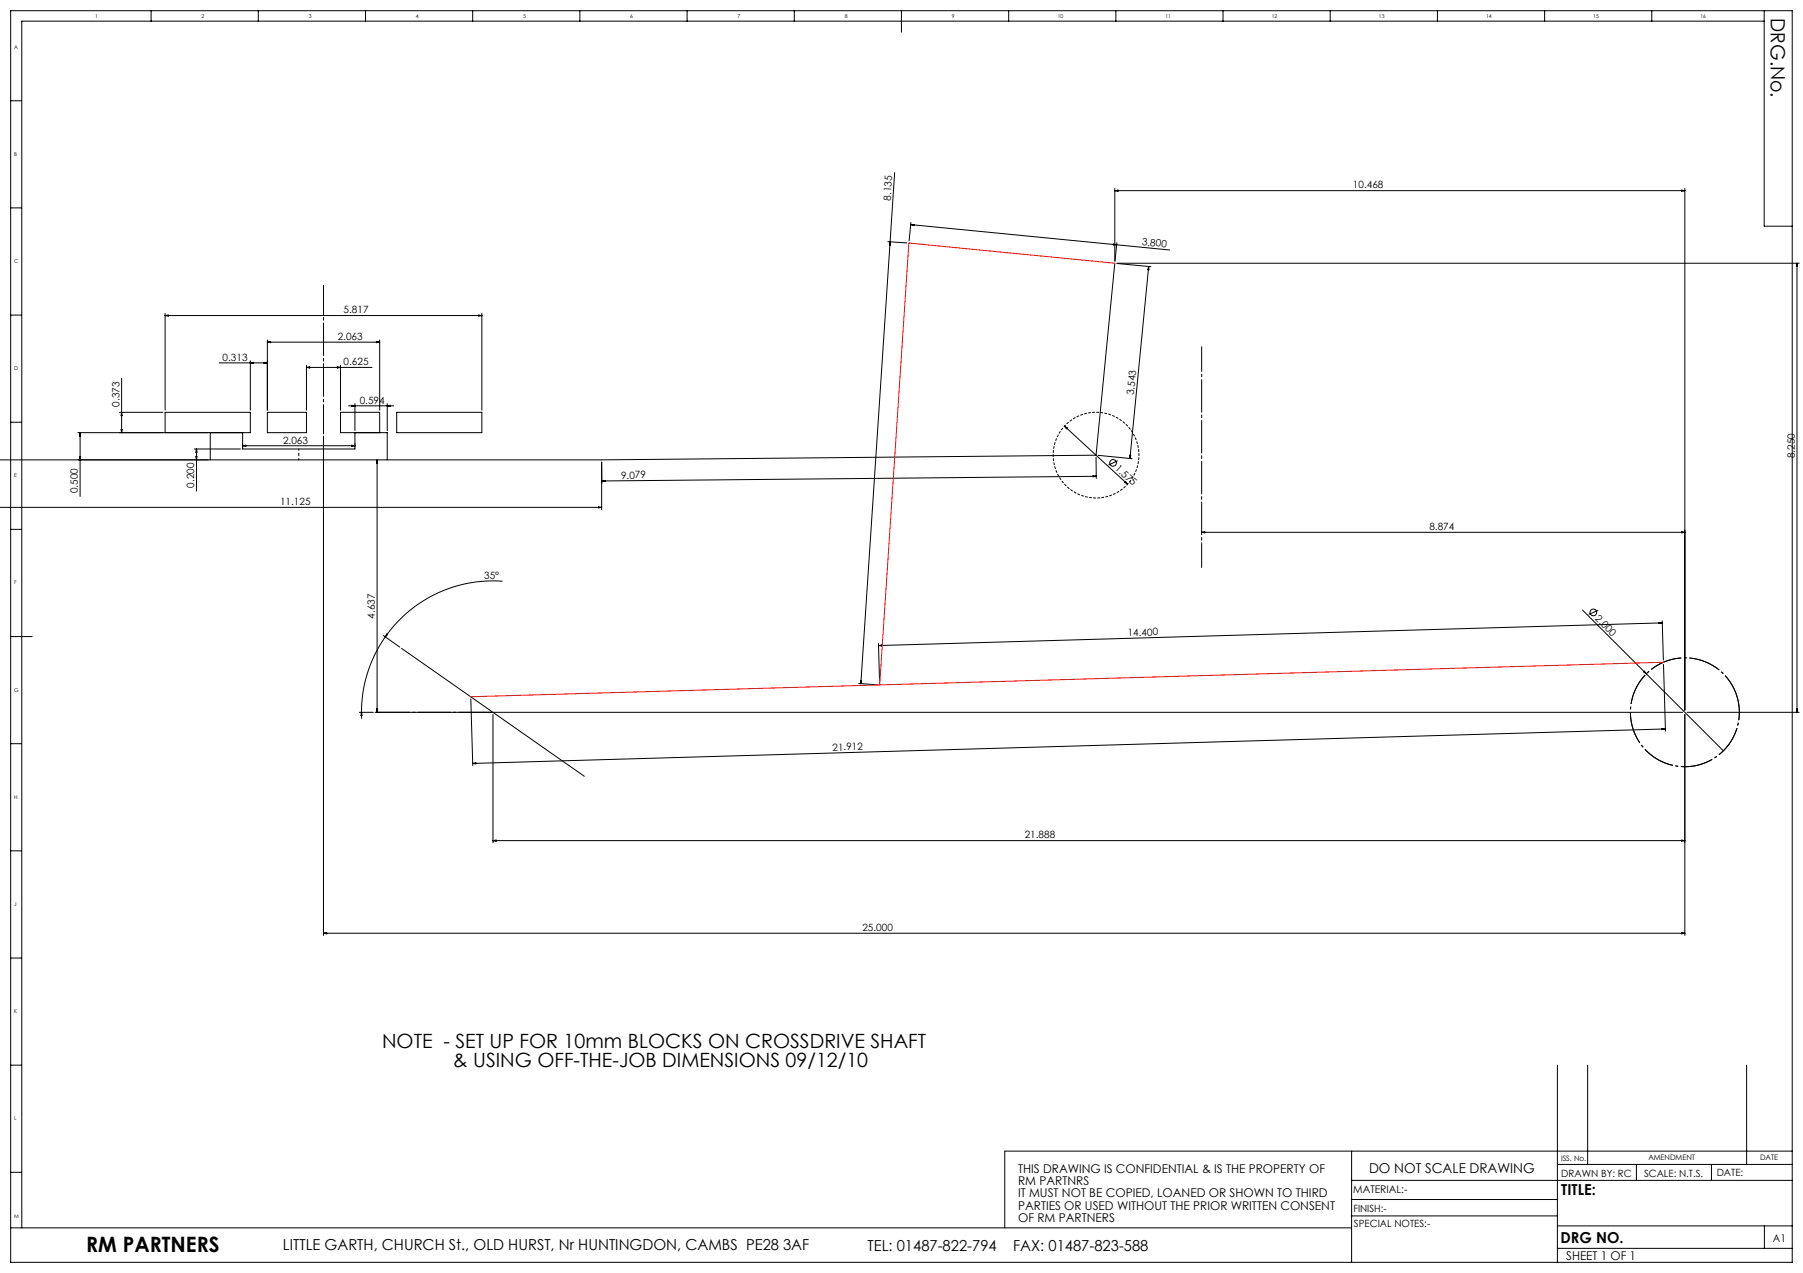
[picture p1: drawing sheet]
<svg xmlns="http://www.w3.org/2000/svg" width="841mm" height="594mm" viewBox="0 0 841 594" stroke-linecap="round" stroke-linejoin="round" font-family="sans-serif">
<g fill="none" stroke="#000" stroke-width=".47">
<path d="M5 5h831v584h-831zM70 5v5M120 5v5M170 5v5M220 5v5M270 5v5M320 5v5M370 5v5M420 5v10M470 5v5M520 5v5M570 5v5"/>
<path d="M620 5v5M670 5v5M720 5v5M770 5v5M823 10h-813v563M823 5v101h13M5 47h5M5 97h5M417 81l-15 238M520 88v34M520 89h266M520 89h2z"/>
<path d="M784 89h2h-2zM786 88v243M414 113h9M415 113v1zM425 105l96 9M425 105h1zM425 104l-1 8M519 114h2h-2zM521 114l25 3M521 113l-1 9M520 123l-9 89-230 3h-281M521 123l16 1"/>
<path d="M521 123h318M536 124l-9 90M536 124v2h-1zM838 123v209M838 123v1zM5 147h5M77 146v45M77 147h148M77 147h1zM125 159v32M125 160h52M125 160l1-1v1z"/>
<path d="M176 159l1 1h-1zM177 159v32M223 147h2h-2zM225 146v45M57 177v25M102 169h23M117 168v23M117 169h1v1zM123 169h2l-2 1zM143 170v21M143 171h30M143 171h1v1z"/>
<path d="M157 171h2l-2 1zM159 170v21M5 197h5M56 192h20M57 192v2h-1zM125 192h18v10h-18zM163 189h21M164 189h2l-2 1zM166 188v13M181 188v13M181 189h1v1zM185 192h40v10h-40z"/>
<path d="M497 199l29 27M497 199l1 1h-1zM36 202h81v-10h-40v10M37 213h1l-1 2zM37 202v30M37 202l1 1h-1zM56 200h1v2zM91 210h21M91 213h1v2zM92 210v19M92 210v1h-1zM98 202v13"/>
<path d="M113 208h53M113 208h2zM113 202v8h53v-8M151 204v232M164 208h2h-2zM176 215v117M176 215v1zM177 202v-10h-18v10h22v13M511 213v10M512 212l16 2M521 215l-4 2M527 212v2z"/>
<path d="M0 237h281M279 236l2 1h-2zM281 225v-9v22M281 224h1v1zM510 222h1h-1zM511 222l-230 2M525 225l1 1-1-1zM5 247h5M560 248h226M560 248h2v1zM784 248h2l-2 1zM234 271a61 61 0 0 0-54 26"/>
<path d="M5 297h10M179 297l7 5M180 297a62 62 0 0 0-11 35M180 296h1l-1 1zM738 285l66 65M745 285l-4 2M774 290l1 1h-1zM775 290l1 18M775 291l-365 10M187 303l86 59M401 319l8 1M401 317l1 1v1z"/>
<path d="M410 300v19M410 301h1zM767 313l1 1h-1zM776 310l1 31M168 332h6M169 332v2h-1zM169 332v3M175 332h610M176 331v1zM220 326l1 31M230 333v60M775 340h2h-2z"/>
<path d="M786 333v103M787 332h52M838 331v1zM5 347h5M220 356h2zM777 340l-557 16M5 397h5M230 392h556M230 392h1zM784 392h2h-2zM151 435h635M151 435h1v1z"/>
<path d="M784 435h2l-2 1zM5 447h5M5 497h5M726 497v92M741 497v46M815 497v46M630 537v52M836 537h-367v36M5 547h5M630 560h96M630 551h206M726 543h110"/>
<path d="M763 543v8M798 543v8M5 573h625M630 567h96M726 572h110M823 572v10M726 582h110"/>
<circle cx="519" cy="216" r="1.6"/>
<circle cx="743" cy="286" r="1.5"/>
</g>
<path d="M810 325a25 25 0 0 0-42-10 25 25 0 0 0 11 42 25 25 0 0 0 32-31l-1-1" fill="none" stroke="#000" stroke-width=".47" stroke-dasharray="15.2 1.3 1.3 1.3" stroke-dashoffset="4" stroke-linecap="butt"/>
<path d="M530 207a20 20 0 0 0-33-9 20 20 0 0 0 9 34 20 20 0 0 0 25-24l-1-1" fill="none" stroke="#000" stroke-width=".47" stroke-dasharray="1.3 .6" stroke-dashoffset=".7" stroke-linecap="butt"/>
<path d="M139 209v6" fill="none" stroke="#000" stroke-width=".47" stroke-dasharray="15.2 1.3 1.3 1.3" stroke-dashoffset="14.6"/>
<path d="M151 133v70" fill="none" stroke="#000" stroke-width=".47" stroke-dasharray="15.2 1.3 1.3 1.3" stroke-dashoffset="1.5"/>
<path d="M230 332h-55" fill="none" stroke="#000" stroke-width=".47" stroke-dasharray="15.2 1.3 1.3 1.3" stroke-dashoffset="-.7"/>
<path d="M561 162v103" fill="none" stroke="#000" stroke-width=".47" stroke-dasharray="15.2 1.3 1.3 1.3" stroke-dashoffset="3.7"/>
<path d="M520 123l-96-10-14 207M776 309l-556 16" fill="none" stroke="#f00" stroke-width=".47"/>
<text font-size="9.9" x="40" y="584">RM PARTNERS</text>
<g font-size="9.2">
<text x="826" y="8" transform="rotate(90 826 8)">DRG.No.</text>
<text x="178" y="489">NOTE - SET UP FOR 10mm BLOCKS ON CROSSDRIVE SHAFT</text>
<text x="211" y="498">&amp; USING OFF-THE-JOB DIMENSIONS 09/12/10</text>
</g>
<g font-size="7.1">
<text x="728" y="557">TITLE:</text>
<text x="728" y="580">DRG NO.</text>
<text x="132" y="583">LITTLE GARTH, CHURCH St., OLD HURST, Nr HUNTINGDON, CAMBS PE28 3AF</text>
<text x="405" y="584">TEL: 01487-822-794</text>
<text x="473" y="584">FAX: 01487-823-588</text>
</g>
<text font-size="6.3" x="639" y="547">DO NOT SCALE DRAWING</text>
<g font-size="5.6">
<text x="475" y="547">THIS DRAWING IS CONFIDENTIAL &amp; IS THE PROPERTY OF</text>
<text x="475" y="553">RM PARTNRS</text>
<text x="475" y="559">IT MUST NOT BE COPIED, LOANED OR SHOWN TO THIRD</text>
<text x="475" y="564">PARTIES OR USED WITHOUT THE PRIOR WRITTEN CONSENT</text>
<text x="475" y="570">OF RM PARTNERS</text>
<text x="731" y="588">SHEET 1 OF 1</text>
</g>
<g font-size="4.9">
<text x="631" y="557">MATERIAL:-</text>
<text x="827" y="580">A1</text>
</g>
<g font-size="4.7">
<text x="631" y="88">10.468</text>
<text x="415" y="94" transform="rotate(-86 415 94)">8.135</text>
<text x="533" y="114" transform="rotate(6 533 114)">3.800</text>
<text x="160" y="146">5.817</text>
<text x="158" y="159">2.063</text>
<text x="104" y="168">0.313</text>
<text x="160" y="170">0.625</text>
<text x="529" y="184" transform="rotate(-84 529 184)">3.543</text>
<text x="56" y="190" transform="rotate(-90 56 190)">0.373</text>
<text x="168" y="188">0.594</text>
<text x="132" y="207">2.063</text>
<text x="837" y="214" transform="rotate(-90 837 214)">8.250</text>
<text x="520" y="219" transform="rotate(43 520 219)">1.575</text>
<text x="91" y="228" transform="rotate(-90 91 228)">0.200</text>
<text x="290" y="223" transform="rotate(-1 290 223)">9.079</text>
<text x="36" y="230" transform="rotate(-90 36 230)">0.500</text>
<text x="131" y="236">11.125</text>
<text x="667" y="247">8.874</text>
<text x="226" y="270" transform="rotate(-1 226 270)">35°</text>
<text x="175" y="289" transform="rotate(-90 175 289)">4.637</text>
<text x="744" y="289" transform="rotate(45 744 289)">2.000</text>
<text x="526" y="297" transform="rotate(-2 526 297)">14.400</text>
<text x="388" y="350" transform="rotate(-2 388 350)">21.912</text>
<text x="478" y="391">21.888</text>
<text x="402" y="434">25.000</text>
<text x="728" y="549">DRAWN BY: RC</text>
<text x="767" y="549">SCALE: N.T.S.</text>
<text x="801" y="549">DATE:</text>
<text x="631" y="565">FINISH:-</text>
<text x="632" y="573">SPECIAL NOTES:-</text>
</g>
<g font-size="3.5">
<text x="728" y="542">ISS. No.</text>
<text x="769" y="541">AMENDMENT</text>
<text x="821" y="541">DATE</text>
</g>
<g font-size="2.5">
<text x="44" y="8">1</text>
<text x="94" y="8">2</text>
<text x="144" y="8">3</text>
<text x="194" y="8">4</text>
<text x="244" y="8">5</text>
<text x="294" y="8">6</text>
<text x="344" y="8">7</text>
<text x="394" y="8">8</text>
<text x="444" y="8">9</text>
<text x="493" y="8">10</text>
<text x="544" y="8">11</text>
<text x="593" y="8">12</text>
<text x="643" y="8">13</text>
<text x="693" y="8">14</text>
<text x="743" y="8">15</text>
<text x="793" y="8">16</text>
<text x="7" y="23">A</text>
<text x="7" y="73">B</text>
<text x="7" y="123">C</text>
<text x="7" y="173">D</text>
<text x="7" y="223">E</text>
<text x="7" y="273">F</text>
<text x="7" y="323">G</text>
<text x="7" y="373">H</text>
<text x="7" y="423">J</text>
<text x="7" y="473">K</text>
<text x="7" y="523">L</text>
<text x="7" y="568">M</text>
</g>
</svg>
